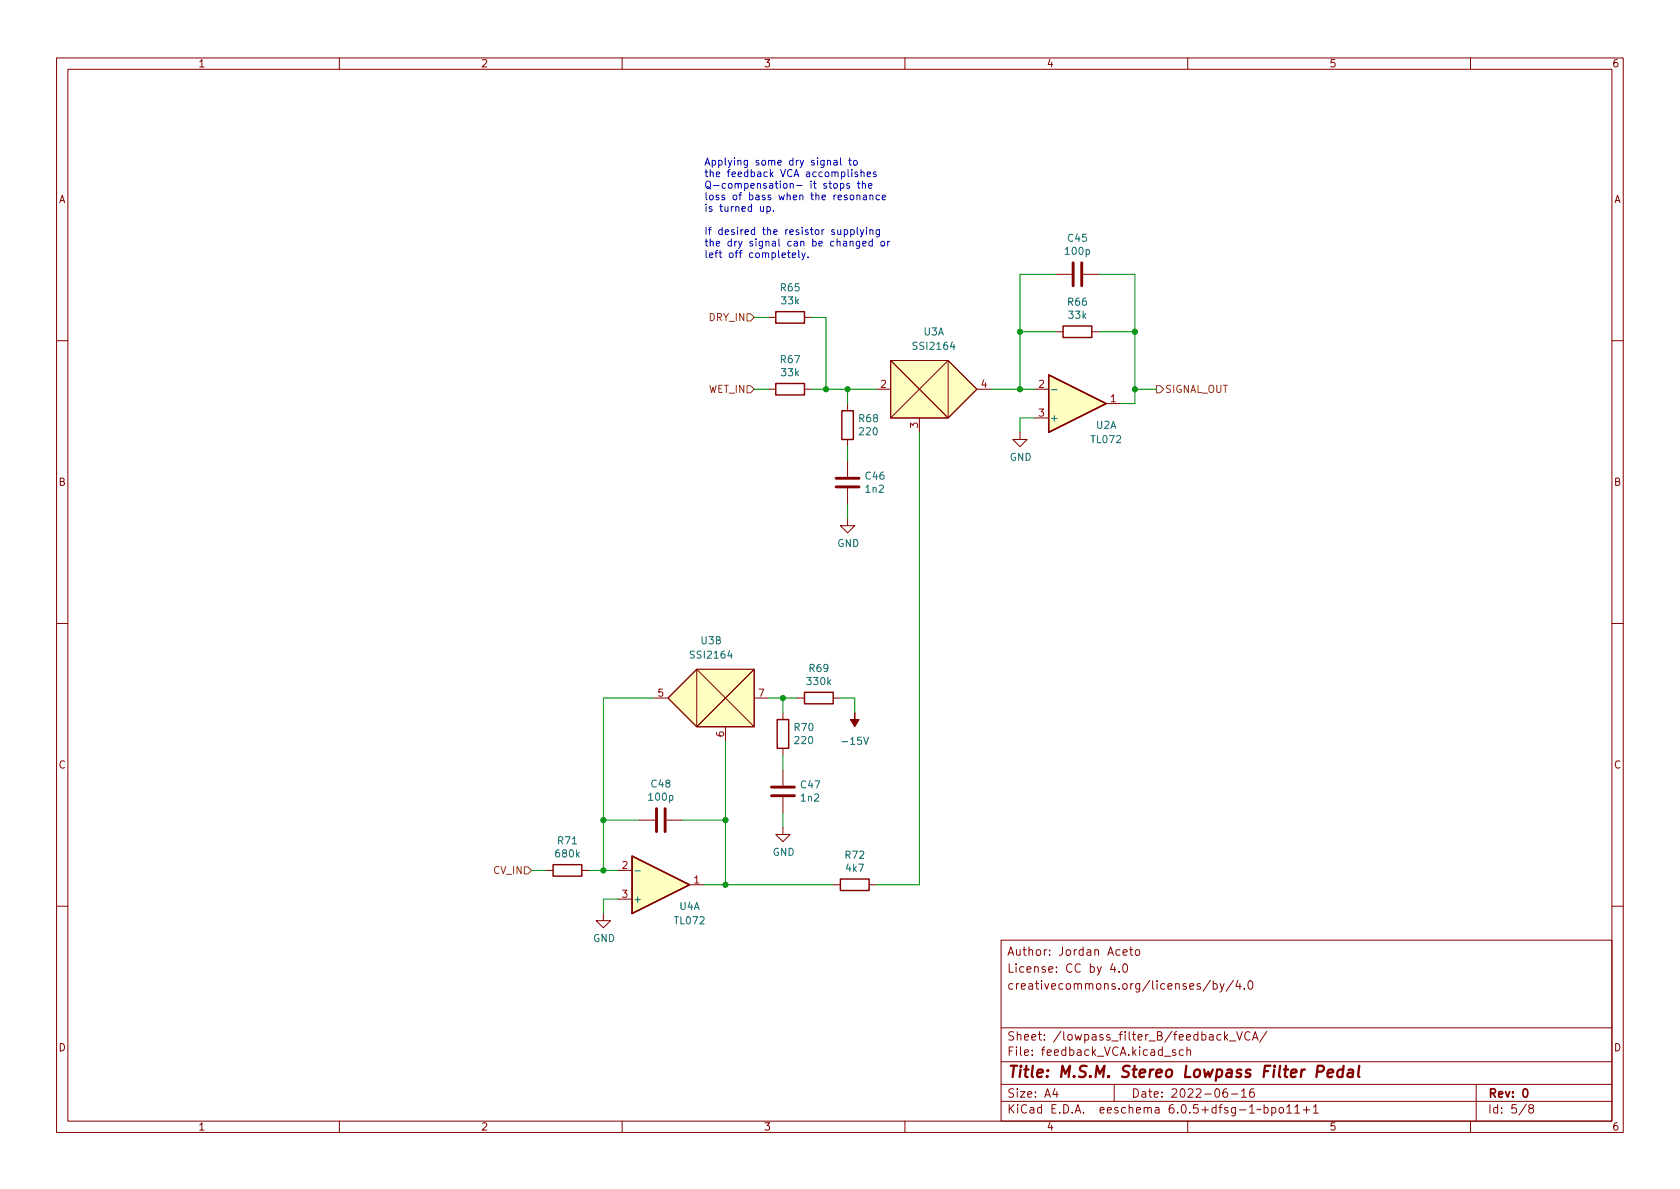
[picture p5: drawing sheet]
<svg xmlns="http://www.w3.org/2000/svg" width="297mm" height="210mm" viewBox="0 0 297 210" stroke-linecap="round" stroke-linejoin="round" font-family="sans-serif">
<g fill="none" stroke="#840000" stroke-width=".18">
<path d="M10 10.2h277v190.1h-277zM12 12.2h273v186.1h-273zM60 10.2v2M110 10.2v2M160 10.2v2M210 10.2v2M260 10.2v2M135.9 56.1h1.3M142.2 56.1h1.3M186.7 48.5h2.8M186.7 58.7h1.3M191.5 48.5h2.8"/>
<path d="M193 58.7h1.3M10 60.2h2M135.9 68.8h1.3M142.2 68.8h1.3M149.9 71.4v1.2M149.9 77.7v1.3M154.9 68.8h2.6M157.5 63.7h10.1v10.2h-10.1zM157.5 63.7l10.1 10.2 5.1-5.1-5.1-5.1-10.1 10.2M162.6 73.9v2.5M172.7 68.8h2.6M180.3 76.4v1.3h1.3l-1.3 1.3-1.2-1.3h1.2"/>
<path d="M182.9 68.8h2.5M182.9 73.9h2.5M195.6 71.4h2.5M285 60.2h2M149.9 91.7v1.3h1.2l-1.2 1.2-1.3-1.2h1.3M149.9 81.5v2.8M149.9 86.4v2.7M10 110.2h2M123.2 118.4h10.1v10.1h-10.1zM133.3 118.4l-10.1 10.1-5.1-5.1 5.1-5 10.1 10.1M285 110.2h2M115.6 123.4h2.5"/>
<path d="M128.3 128.5v2.6M133.3 123.4h2.6M138.4 126v1.2M138.4 132.3v1.3M138.4 136.1v2.8M141 123.4h1.2M147.3 123.4h1.3M96.5 153.9h1.3M102.9 153.9h1.2M109.2 153.9h2.6M109.2 159h2.6M113 145h2.8"/>
<path d="M117.9 145h2.7M121.9 156.5h2.6M138.4 146.3v1.3h1.3l-1.3 1.2-1.2-1.2h1.2M138.4 141v2.8M147.3 156.5h1.3M153.7 156.5h1.2M10 160.2h2M106.7 161.5v1.3h1.2l-1.2 1.3-1.3-1.3h1.3M177 166.3h108v32h-108zM196.7 170.4l-.3 1h.9M197.1 170.9v1M197.9 171.8v.1"/>
<path d="M198.6 168.4l.7-.1-.1-.3-.4-.1-.2 .2v.8h.6M198.6 170.6l.3-.2a.81 .81 0 0 1 .5 .7 .81 .81 0 0 1-.3 .8h-.1a.81 .81 0 0 1-.4-1.3zM199.7 167.9h.6M199.9 167.4v1.3l.4 .2M200.9 168l.3-.1 .3 .3v.4l-.3 .3h-.3l-.2-.3v-.4zM214 173.4l-1.3 1.9M214.5 174l.4-.1 .3 .3v.4l-.1 .3h-.6M214.5 173.4v1.5M215.7 173.9l.4 1M216.4 173.9l-.5 1.4-.2 .1M218.1 173.4l-1.3 1.9M218.9 173.4l-.4 1h.9"/>
<path d="M219.2 173.9v1M220 174.8v.1M220.8 173.6l.2-.2a.81 .81 0 0 1 .6 .7 .81 .81 0 0 1-.3 .8h-.2a.81 .81 0 0 1-.3-1.3zM285 160.2h2M60 198.3v2M110 198.3v2M160 198.3v2M177 194.8h108M177 191.8h108M177 187.8h108M177 181.8h108M186.5 192.5l-.4 1h1"/>
<path d="M186.9 193v1M197 191.8v3M205.9 186.8h1.1M207.9 185.7l-.4-.1-.2 .2 .1 .3 .5 .1v.4h-.6M209.2 185.7l-.4-.1-.3 .3v.4l.1 .3h.6M209.9 185.8l.2-.2 .3 .1 .1 .9M209.9 185.1v1.5M210 198.3v2M216.5 182.4v1.5M216.6 183.4l.5 .5M216.9 192.5a.59 .59 0 0 0-.7 .7v.5l.2 .3h.4l.2-.1 .1-.5-.2-.2-.4-.1-.3 .3M217.1 182.9l-.6 .6"/>
<path d="M217.4 184.1h1.1M217.7 193.5h1.2M218.6 182.4l.5 1.5 .5-1.5M219.5 193l.4-.5v1.5M219.5 194h.9M221 182.6a.6 .6 0 0 0-.7 0 .6 .6 0 0 0-.2 .7 .56 .56 0 0 0 .3 .6 .56 .56 0 0 0 .6-.1M221.4 183.9l.5-1.5 .5 1.5M221.6 183.5h.7M221.6 192.5a.59 .59 0 0 0-.7 .7v.5l.2 .3h.4l.2-.1 .1-.5-.2-.2-.4-.1-.3 .3M223.5 195.9l.4-.1 .3 .3v.4l-.1 .3h-.6M223.5 195.3v1.5M224 182.4l-1.3 1.9"/>
<path d="M224.9 195.9l.4-.1 .3 .3v.4l-.2 .3h-.5M224.9 195.8v1.5M226.3 195.9l.3-.1 .3 .3v.4l-.3 .3h-.3l-.2-.3v-.4zM227.5 195.8l.4-.5v1.5M227.5 196.8h.9M228.9 195.8l.5-.5v1.5M228.9 196.8h.9M230.4 196.3h1.2M231 195.7v1.1M232.2 195.8l.4-.5v1.5M232.2 196.8h.9M260 198.3v2"/>
<path d="M261 191.8v6.5M269.9 195.3l-1.3 1.9M270.6 196l-.3-.3 .1-.2 .2-.2 .4 .1 .2 .2-.1 .2-.7 .2-.1 .3v.2l.3 .3h.4l.2-.3-.1-.4-.2-.1"/>
</g>
<path d="M269.4 192.7l.2-.2a.8 .8 0 0 1 .5 .8 .8 .8 0 0 1-.5 .7l-.2-.1-.1-.4z" fill="none" stroke="#840000" stroke-width=".3"/>
<path d="M232.9 189.5h.7a.55 .55 0 0 0 .5-.5 .55 .55 0 0 0-.3-.5h-.8l-.2 2M234.7 189.8l1-.2v-.4l-.2-.1-.6 .1-.2 1 .2 .3 .6-.1M237.5 189.2a.66 .66 0 0 0-1 .3l-.1 .6 .2 .3 .2 .1 .5-.1M237.6 188.5l-.3 2M238.4 189.2l.2-.1 .6 .1-.1 1.3M239.2 189.6l-.6 .1a.4 .4 0 0 0-.4 .3 .4 .4 0 0 0 .3 .5l.6-.1M240.3 188.5l-.2 1.7 .3 .3" fill="none" stroke="#840000" stroke-width=".4"/>
<g fill="#ffffc2" stroke="#ffffc2" stroke-width=".18">
<path d="M157.5 63.7h10.1v10.2h-10.1z"/>
<path d="M157.5 63.7h10.1l5.1 5.1-5.1 5.1z"/>
<path d="M111.8 151.4l10.1 5.1-10.1 5z"/>
<path d="M123.2 118.4h10.1v10.1h-10.1z"/>
<path d="M118.1 123.4l5.1-5h10.1l-10.1 10.1z"/>
<path d="M185.4 66.3l10.2 5.1-10.2 5z"/>
</g>
<path d="M189.7 46.5v4M191.3 46.5v4M147.8 86.1h4.1M147.8 84.6h4.1M136.4 139.2h4.1M116.1 143v4.1M117.6 143v4.1M136.4 140.7h4.1" fill="none" stroke="#840000" stroke-width=".51"/>
<path d="M137.2 55.1h5v2h-5zM188 57.7h5v2h-5zM137.2 67.8h5v2h-5zM148.8 72.6h2.1v5.1h-2.1zM185.4 66.3l10.2 5.1-10.2 5zM137.4 127.2h2v5.1h-2zM142.2 122.4h5.1v2.1h-5.1zM97.8 152.9h5.1v2h-5.1zM111.8 151.4l10.1 5.1-10.1 5zM148.6 155.4h5.1v2.1h-5.1z" fill="none" stroke="#840000" stroke-width=".25"/>
<path d="M185.9 68.9h1M112.3 154h.9" fill="none" stroke="#006464" stroke-width=".18"/>
<path d="M151.1 126v1.2h.8l-.8 1.3-.7-1.3h.7z" fill="#840000" stroke="#840000" stroke-width=".18"/>
<path d="M132.1 55.5h.6l.6 .6-.6 .7h-.6zM132.1 68.2h.6l.6 .6-.6 .7h-.6zM204.5 68.2h.6l.6 .6-.6 .7h-.6zM92.7 153.3h.6l.7 .6-.7 .7h-.6z" fill="none" stroke="#725600" stroke-width=".18"/>
<g fill="none" stroke="#0000c2" stroke-width=".18">
<path d="M134.5 36.5v.8l.3 .1 .2-.1M135 36.5v.9M135.6 36.6l.4-.1 .2 .3-.1 .5h-.5M135.6 36.5v1.3M136.8 37.3v.1M146.3 28.5l.2-.1h.3l.1 .8M147.5 28.4h.4l.1 .8M147.5 32.5l.3-.1 .3 .3v.3l-.3 .3-.3-.1-.1-.2zM148 28.7h-.4l-.2 .2 .2 .3 .4-.1M148.6 27.9v1.1l.2 .2M148.6 32.5l.4-.1 .2 .3-.1 .5h-.5M148.6 32.4v1.3"/>
<path d="M150.1 28.4h.4M150.2 32.5l-.3-.1-.2 .2 .1 .2 .4 .1v.3h-.5M150.2 27.9v1.1l.3 .2M150.4 34.5h.3l.3 .2v.4l-.3 .2h-.3l-.1-.2zM150.6 30v.1M150.6 30.4v.8M151 28.4h.3l.3 .2v.4l-.3 .2-.3-.1-.1-.1zM151.5 34.6l.2-.1h.3l.1 .8M151.5 34.5v.8M151.6 32.4h.5M151.6 30.5l-.3-.1-.2 .2 .1 .2 .4 .1v.3h-.5M151.8 32v1.1l.3 .2"/>
<path d="M152.2 30.5l.2-.1 .3 .1 .1 .7M152.2 30v1.2M152.5 32.6l.2-.2 .3 .1v.8M152.5 32v1.3M152.7 34.5h.4l.1 .8M153.2 34.8l-.4 .1-.2 .1 .2 .3h.4M153.3 30.8l.6-.1v-.2l-.4-.1-.2 .2 .1 .6h.5M153.6 32.9l.6-.2-.1-.2-.4-.1-.1 .2v.6h.5M153.8 34.6l.2-.1h.3l.1 .8M153.8 34.5v.8M154.9 30.5l-.3-.1-.2 .2 .1 .2 .4 .1v.3h-.5M155.5 34.5h-.4l-.2 .2 .1 .6h.5"/>
<path d="M156 34.9l.6-.1-.1-.3h-.3l-.2 .2v.6h.5M139.2 44.7h.5M139.4 44.3v1.1l.3 .2M140.1 45.1l.6-.1-.1-.2-.3-.1-.2 .2v.6h.5M141.2 44.3v1.1l.2 .2M141.8 44.7l.3 .9M142.4 44.7l-.4 1.2-.2 .1M142.9 45.4v.2M149.3 40.7l.3-.1 .3 .3-.1 .5h-.5M150.3 42.8l.2-.1h.3v.8M150.4 40.7l.4-.1 .2 .3-.1 .5h-.5M150.4 40.6v1.3"/>
<path d="M151.6 40.2v1.1l.2 .2M152 42.7v1l-.2 .2h-.4M152 42.7h-.4l-.2 .2 .1 .6h.5M152.1 40.6l.3 .9M152.5 43.1l.6-.1v-.3h-.4l-.2 .1 .1 .7h.5M152.7 40.6l-.4 1.2-.2 .1M153.2 40.2v.1M153.2 40.6v.9M153.8 40.7l.2-.1 .3 .1 .1 .8M153.8 40.6v.9M154.2 42.7h-.3l-.3 .2 .1 .6h.5M154.2 42.2v1.3"/>
<path d="M155.5 40.6v1.1l-.2 .2-.3-.1M155.5 40.7l-.4-.1-.2 .3 .1 .5h.5M155.9 42.7h.3l.2 .2v.4l-.2 .2h-.3l-.2-.2zM157 42.7v.8M157.3 42.7l-.3 .2"/>
</g>
<g fill="none" stroke="#009600" stroke-width=".18">
<path d="M133.3 56.1h2.6M143.5 56.1h2.5v12.7M180.3 58.7h6.4M186.7 48.5h-6.4v20.3M194.3 48.5h6.4v22.9h-2.6M194.3 58.7h6.4M133.3 68.8h2.6M143.5 68.8h11.4M149.9 68.8v2.6M149.9 79v2.5M162.6 76.4v80.1h-7.7M175.3 68.8h7.6"/>
<path d="M182.9 73.9h-2.6v2.5M200.7 68.8h3.8M149.9 89.1v2.6M115.6 123.4h-8.9v30.5M128.3 131.1v25.4M135.9 123.4h5.1M138.4 123.4v2.6M138.4 133.6v2.5M148.6 123.4h2.5v2.6M94 153.9h2.5M104.1 153.9h5.1M106.7 145h6.3"/>
<path d="M109.2 159h-2.5v2.5M120.6 145h7.7M124.5 156.5h22.8M138.4 143.8v2.5"/>
</g>
<g fill="#009600" stroke="#009600" stroke-width=".18">
<circle cx="200.7" cy="68.8" r=".46"/>
<circle cx="180.3" cy="58.7" r=".46"/>
<circle cx="149.9" cy="68.8" r=".46"/>
<circle cx="146" cy="68.8" r=".46"/>
<circle cx="180.3" cy="68.8" r=".46"/>
<circle cx="200.7" cy="58.7" r=".46"/>
<circle cx="106.7" cy="153.9" r=".46"/>
<circle cx="106.7" cy="145" r=".46"/>
<circle cx="128.3" cy="145" r=".46"/>
<circle cx="128.3" cy="156.5" r=".46"/>
<circle cx="138.4" cy="123.4" r=".46"/>
</g>
<text font-size="2.8" fill="#840000" x="178" y="190.6">Title: M.S.M. Stereo Lowpass Filter Pedal</text>
<g font-size="2.1" fill="#840000">
<text x="178" y="172">License: CC by 4.0</text>
<text x="178" y="169">Author: Jordan Aceto</text>
<text x="178" y="175">creativecommons.org/licenses/by/4.0</text>
<text x="178" y="184">Sheet: /lowpass_filter_B/feedback_VCA/</text>
<text x="178" y="186.7">File: feedback_VCA.kicad_sch</text>
<text x="178" y="196.9">KiCad E.D.A. eeschema 6.0.5+dfsg-1~bpo11+1</text>
<text x="178" y="194.1">Size: A4</text>
<text x="200" y="194.1">Date: 2022-06-16</text>
<text x="263" y="194.1">Rev: 0</text>
<text x="263" y="196.9">Id: 5/8</text>
</g>
<g font-size="1.8" fill="#840000">
<text x="35" y="11.9">1</text>
<text x="85" y="11.9">2</text>
<text x="135" y="11.9">3</text>
<text x="185" y="11.9">4</text>
<text x="235" y="11.9">5</text>
<text x="285" y="11.9">6</text>
<text x="10.3" y="35.9">A</text>
<text x="285.3" y="35.9">A</text>
<text x="10.3" y="85.9">B</text>
<text x="285.3" y="85.9">B</text>
<text x="10.3" y="135.9">C</text>
<text x="285.3" y="135.9">C</text>
<text x="10.3" y="185.9">D</text>
<text x="285.3" y="185.9">D</text>
<text x="35" y="199.9">1</text>
<text x="85" y="199.9">2</text>
<text x="135" y="199.9">3</text>
<text x="185" y="199.9">4</text>
<text x="235" y="199.9">5</text>
<text x="285" y="199.9">6</text>
</g>
<g font-size="1.8" fill="#0000c2">
<text x="124.5" y="29.3">Applying some dry signal to</text>
<text x="124.5" y="31.3">the feedback VCA accomplishes</text>
<text x="124.5" y="33.4">Q-compensation- it stops the</text>
<text x="124.5" y="35.4">loss of bass when the resonance</text>
<text x="124.5" y="37.4">is turned up.</text>
<text x="124.5" y="41.5">If desired the resistor supplying</text>
<text x="124.5" y="43.6">the dry signal can be changed or</text>
<text x="124.5" y="45.6">left off completely.</text>
</g>
<g font-size="1.8" fill="#006464">
<text x="188.5" y="45.1">100p</text>
<text x="188.9" y="42.7">C45</text>
<text x="138.1" y="51.5">R65</text>
<text x="138.2" y="53.8">33k</text>
<text x="163.3" y="59.3">U3A</text>
<text x="188.9" y="54">R66</text>
<text x="189" y="56.4">33k</text>
<text x="138.1" y="64.2">R67</text>
<text x="161.7" y="61.8">SSI2164</text>
<text x="138.2" y="66.5">33k</text>
<text x="151.9" y="74.6">R68</text>
<text x="152.1" y="77">220</text>
<text x="185.5" y="74.5">+</text>
<text x="193.8" y="75.8">U2A</text>
<text x="178.5" y="81.5">GND</text>
<text x="193" y="78.4">TL072</text>
<text x="153.1" y="84.8">C46</text>
<text x="153.1" y="87.1">1n2</text>
<text x="148" y="96.7">GND</text>
<text x="124" y="113.9">U3B</text>
<text x="122.3" y="116.5">SSI2164</text>
<text x="143.2" y="118.8">R69</text>
<text x="142.8" y="121.1">330k</text>
<text x="140.5" y="129.3">R70</text>
<text x="140.6" y="131.6">220</text>
<text x="149.3" y="131.7">-15V</text>
<text x="114.8" y="141.6">100p</text>
<text x="115.2" y="139.3">C48</text>
<text x="141.7" y="139.4">C47</text>
<text x="141.7" y="141.7">1n2</text>
<text x="98.7" y="149.3">R71</text>
<text x="98.4" y="151.6">680k</text>
<text x="136.6" y="151.3">GND</text>
<text x="149.5" y="151.8">R72</text>
<text x="149.7" y="154.1">4k7</text>
<text x="111.9" y="159.6">+</text>
<text x="120.2" y="160.9">U4A</text>
<text x="104.8" y="166.6">GND</text>
<text x="119.4" y="163.4">TL072</text>
</g>
<g font-size="1.8" fill="#725600">
<text x="125.4" y="56.8">DRY_IN</text>
<text x="125.2" y="69.5">WET_IN</text>
<text x="205.9" y="69.5">SIGNAL_OUT</text>
<text x="87.3" y="154.6">CV_IN</text>
</g>
<g font-size="1.8" fill="#a90000">
<text x="155.7" y="68.6">2</text>
<text x="173.5" y="68.6">4</text>
<text x="183.7" y="68.6">2</text>
<text x="196.4" y="71.1">1</text>
<text x="162.3" y="75.7" transform="rotate(-90 162.3 75.7)">3</text>
<text x="183.7" y="73.7">3</text>
<text x="116.3" y="123.2">5</text>
<text x="134.1" y="123.2">7</text>
<text x="128" y="130.3" transform="rotate(-90 128 130.3)">6</text>
<text x="110" y="153.7">2</text>
<text x="110" y="158.7">3</text>
<text x="122.7" y="156.2">1</text>
</g>
</svg>
